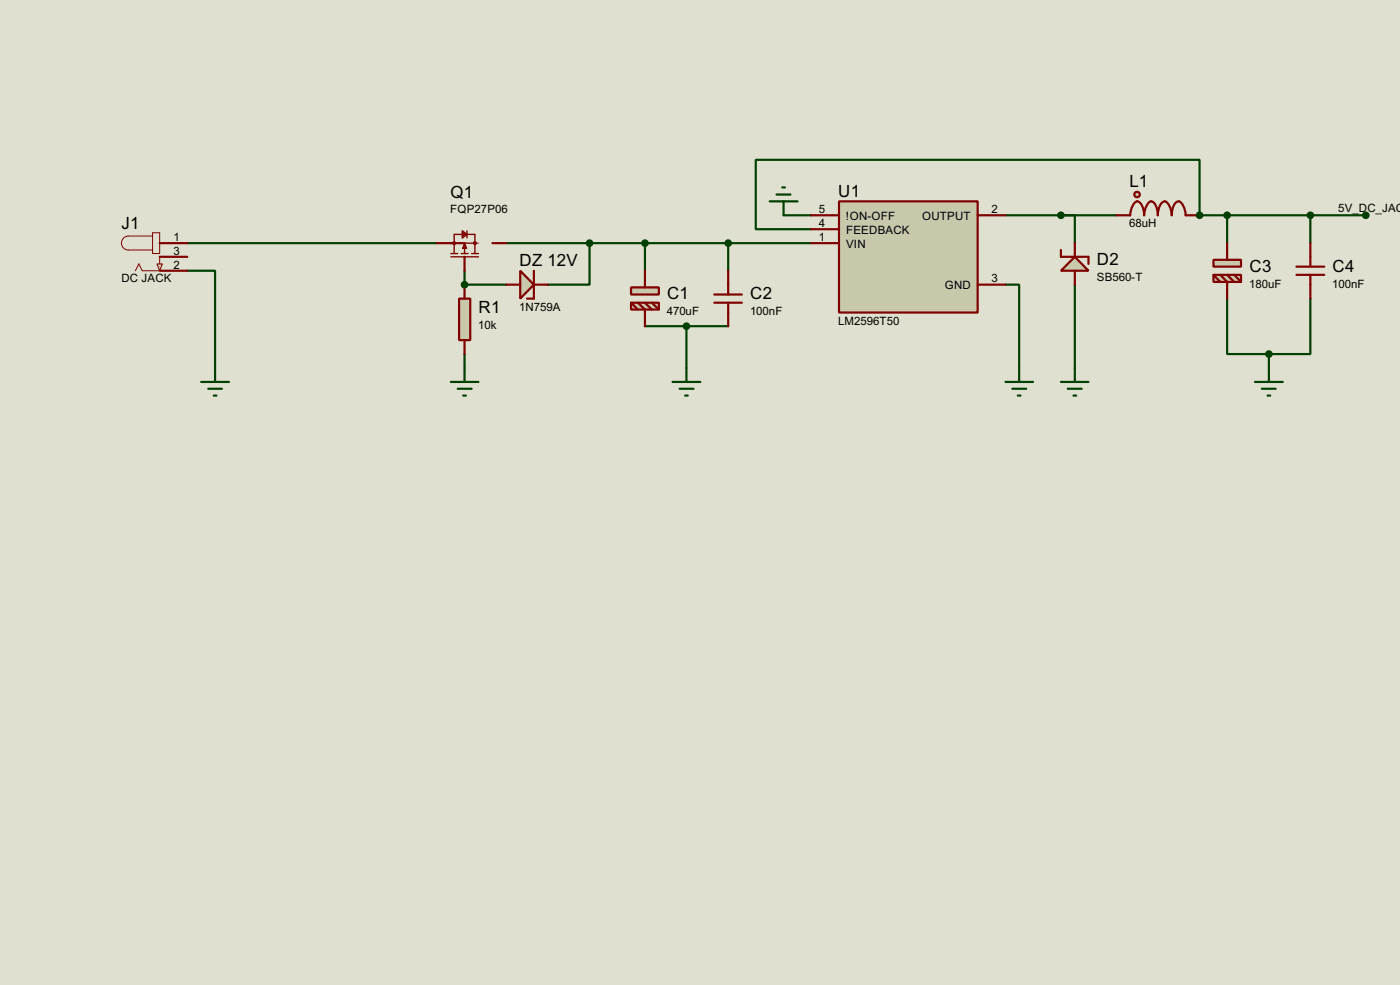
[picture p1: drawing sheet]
<svg xmlns="http://www.w3.org/2000/svg" width="256mm" height="180mm" viewBox="0 0 256 180" stroke-linecap="round" stroke-linejoin="round" font-family="sans-serif">
<path d="M0 0h256.5v180.3h-256.5z" fill="#e0e0d0"/>
<path d="M34.3 49.6h5.1v17.8M34.3 44.5h45.8M85.1 49.6v2.5M92.8 44.5h15.2v7.6h-7.6M184.2 52.1h2.5v15.3M85.1 64.8v2.6" fill="none" stroke="#004000" stroke-width=".4"/>
<circle cx="85.1" cy="52.1" r=".2" fill="#004000"/>
<path d="M143.6 39.4h5M184.2 39.4h20.3M194.4 39.4h2.5v5.1M85.1 52.1h7.7M196.9 52.1v15.3" fill="none" stroke="#004000" stroke-width=".4"/>
<circle cx="219.8" cy="39.4" r=".2" fill="#004000"/>
<path d="M224.8 39.4v5.1M240.1 39.4v5.1M250.2 39.4h-30.4v-10.1h-81.3v12.7h10.1M108 44.5h40.6M118.2 44.5v5.1M118.2 59.7h15.2M125.8 59.7v7.7M133.4 44.5v5.1M224.8 54.7v10.1h7.7M240.1 54.7v10.1h-7.6M232.5 64.8v2.6" fill="none" stroke="#004000" stroke-width=".4"/>
<path d="M196.9 47l2.5 2.6h-5z" fill="#c8c8aa" stroke="#800000" stroke-width=".4"/>
<path d="M194.4 45.8v1.2h5v1.3M196.9 44.5v2.5M196.9 49.6v2.5" fill="none" stroke="#800000" stroke-width=".4"/>
<path d="M28 43.2h-4.5a1.28 1.28 0 0 0-1.3 1.3 1.28 1.28 0 0 0 1.3 1.3h4.5M28 42.6h1.3v3.8h-1.3zM29.3 47v2.6h-3.2l-.6-1.3-.7 1.3" fill="none" stroke="#800000" stroke-width=".18"/>
<path d="M28.8 48.3h1l-.5 1.3z" fill="#c8c8aa" stroke="#800000" stroke-width=".18"/>
<path d="M29.3 44.5h5M29.3 49.6h5M29.3 47h5M80.1 44.5h5M85.1 47v2.6M90.2 44.5h2.6" fill="none" stroke="#800000" stroke-width=".4"/>
<path d="M36.9 69.9h5.1M38.2 71.2h2.5M39.2 72.4h.5M39.4 67.4v2.5M82.6 69.9h5.1M83.9 71.2h2.5M84.9 72.4h.5M85.1 67.4v2.5" fill="none" stroke="#004000" stroke-width=".4"/>
<path d="M82.6 44.5h.6M85.1 44.5v.3M87 44.5h.7" fill="none" stroke="#800000" stroke-width=".18"/>
<g fill="none" stroke="#800000" stroke-width=".25">
<path d="M82.6 46.4h1.3M82.6 47h5.1M83.2 46.4v-3.5h3.8v3.5M84.5 46.4h1.3M84.7 42.3l.9 .6-.9 .7zM84.7 42.6l.4 .3M84.8 45.5h.7M84.8 42.6l.3 .3M85.1 44.8v1.6M85.1 44.5h1.9M85.1 44.5l-.3 1M85.1 44.5l.4 1"/>
<path d="M85.1 44.8l.4 .7M85.1 44.8l-.3 .7M85.1 42.9l-.4 .3M85.1 42.9l-.3 .3M85.3 45l-.5 .5M85.6 42.3v1.3M86.4 46.4h1.3"/>
<circle cx="83.2" cy="44.5" r=".25"/>
<circle cx="87" cy="44.5" r=".25"/>
</g>
<path d="M84.1 54.7h2.1v7.6h-2.1z" fill="#c8c8aa" stroke="#800000" stroke-width=".4"/>
<path d="M85.1 52.1v2.6M85.1 62.3v2.5" fill="none" stroke="#800000" stroke-width=".4"/>
<path d="M153.7 36.9h25.4v20.3h-25.4z" fill-rule="evenodd" fill="#c8c8aa" stroke="#800000" stroke-width=".4"/>
<path d="M148.6 39.4h5.1M179.1 39.4h5.1M148.6 42h5.1M148.6 44.5h5.1M179.1 52.1h5.1" fill="none" stroke="#800000" stroke-width=".4"/>
<path d="M184.2 69.9h5.1M185.5 71.2h2.5M186.5 72.4h.5M186.7 67.4v2.5" fill="none" stroke="#004000" stroke-width=".4"/>
<path d="M95.3 49.6l2.5 2.5-2.5 2.6z" fill="#c8c8aa" stroke="#800000" stroke-width=".4"/>
<path d="M207.1 39.4a2.75 2.75 0 0 1 1.2-2.5 2.37 2.37 0 0 1 1.3 2.5 2.75 2.75 0 0 1 1.3-2.5 1.5 1.5 0 0 1 1 1.3l.2 1.2a2.37 2.37 0 0 1 1.3-2.5 2.75 2.75 0 0 1 1.3 2.5 3.2 3.2 0 0 1 .9-2.4l.4-.1a2.75 2.75 0 0 1 1.2 2.5M92.8 52.1h2.5M97.8 49.6v5.1h-1.2M97.8 52.1h2.6" fill="none" stroke="#800000" stroke-width=".4"/>
<path d="M141 36.9h5.1M142.3 35.6h2.5M143.3 34.3h.5M143.6 36.9v2.5M123.2 69.9h5.1M124.5 71.2h2.6M125.5 72.4h.5M125.8 67.4v2.5M194.4 69.9h5M195.6 71.2h2.6M196.7 72.4h.5M196.9 67.4v2.5" fill="none" stroke="#004000" stroke-width=".4"/>
<g fill="#004000" stroke="#004000" stroke-width=".4">
<circle cx="108" cy="44.5" r=".5"/>
<circle cx="85.1" cy="52.1" r=".5"/>
<circle cx="194.3" cy="39.4" r=".5"/>
</g>
<circle cx="208.3" cy="35.6" r=".5" fill="#c8c8aa" stroke="#800000" stroke-width=".4"/>
<path d="M204.5 39.4h2.6M217.2 39.4h2.6" fill="none" stroke="#800000" stroke-width=".4"/>
<circle cx="219.7" cy="39.4" r=".5" fill="#004000" stroke="#004000" stroke-width=".4"/>
<g fill="#c8c8aa" stroke="#800000" stroke-width=".4">
<path d="M115.6 52.6h5.1v1.3h-5.1z"/>
<path d="M115.6 55.4h5.1v1.3h-5.1z"/>
</g>
<g fill="none" stroke="#800000" stroke-width=".4">
<path d="M115.6 55.4l1.3 1.3M116.9 55.4l1.3 1.3v3M118.2 49.6v3M118.2 55.4l1.2 1.3M119.4 55.4l1.3 1.3M130.9 53.9h5M130.9 55.4h5M133.4 49.6v4.3M133.4 55.4v4.3M237.5 48.8h5.1M237.5 50.3h5.1M240.1 44.5v4.3"/>
<path d="M240.1 50.3v4.4"/>
</g>
<g fill="#004000" stroke="#004000" stroke-width=".4">
<circle cx="118.1" cy="44.5" r=".5"/>
<circle cx="133.4" cy="44.5" r=".5"/>
<circle cx="125.7" cy="59.7" r=".5"/>
</g>
<g fill="#c8c8aa" stroke="#800000" stroke-width=".4">
<path d="M222.3 47.6h5.1v1.2h-5.1z"/>
<path d="M222.3 50.3h5.1v1.3h-5.1z"/>
</g>
<path d="M222.3 50.3l1.3 1.3M223.6 50.3l1.2 1.3v3.1M224.8 44.5v3.1M224.8 50.3l1.3 1.3M226.1 50.3l1.3 1.3" fill="none" stroke="#800000" stroke-width=".4"/>
<g fill="#004000" stroke="#004000" stroke-width=".4">
<circle cx="224.8" cy="39.4" r=".5"/>
<circle cx="232.4" cy="64.8" r=".5"/>
<circle cx="240" cy="39.4" r=".5"/>
<circle cx="250.2" cy="39.4" r=".5"/>
</g>
<path d="M229.9 69.9h5.1M231.2 71.2h2.5M232.2 72.4h.5M232.5 67.4v2.5" fill="none" stroke="#004000" stroke-width=".4"/>
<g font-size="3.5">
<text x="206.9" y="34.3">L1</text>
<text x="22.3" y="41.9">J1</text>
<text x="82.5" y="36.2">Q1</text>
<text x="153.6" y="36">U1</text>
<text x="95.2" y="48.7">DZ 12V</text>
<text x="201" y="48.5">D2</text>
<text x="228.9" y="49.7">C3</text>
<text x="244.1" y="49.7">C4</text>
<text x="87.7" y="57.4">R1</text>
<text x="122.2" y="54.8">C1</text>
<text x="137.5" y="54.8">C2</text>
</g>
<g font-size="2.4">
<text x="82.5" y="39.1">FQP27P06</text>
<text x="150" y="39">5</text>
<text x="150" y="41.6">4</text>
<text x="155" y="40.2">!ON-OFF</text>
<text x="168.9" y="40.2">OUTPUT</text>
<text x="181.7" y="39">2</text>
<text x="206.9" y="41.6">68uH</text>
<text x="245.2" y="38.8">5V_DC_JACK</text>
<text x="31.8" y="44.1">1</text>
<text x="31.8" y="46.6">3</text>
<text x="150" y="44.1">1</text>
<text x="155" y="42.7">FEEDBACK</text>
<text x="155" y="45.3">VIN</text>
<text x="22.2" y="51.7">DC JACK</text>
<text x="31.8" y="49.2">2</text>
<text x="173.1" y="52.9">GND</text>
<text x="181.7" y="51.7">3</text>
<text x="200.9" y="51.4">SB560-T</text>
<text x="228.9" y="52.6">180uF</text>
<text x="244.1" y="52.6">100nF</text>
<text x="95.1" y="56.8">1N759A</text>
<text x="122.2" y="57.7">470uF</text>
<text x="137.4" y="57.7">100nF</text>
<text x="153.5" y="59.4">LM2596T50</text>
<text x="87.6" y="60.3">10k</text>
</g>
</svg>
